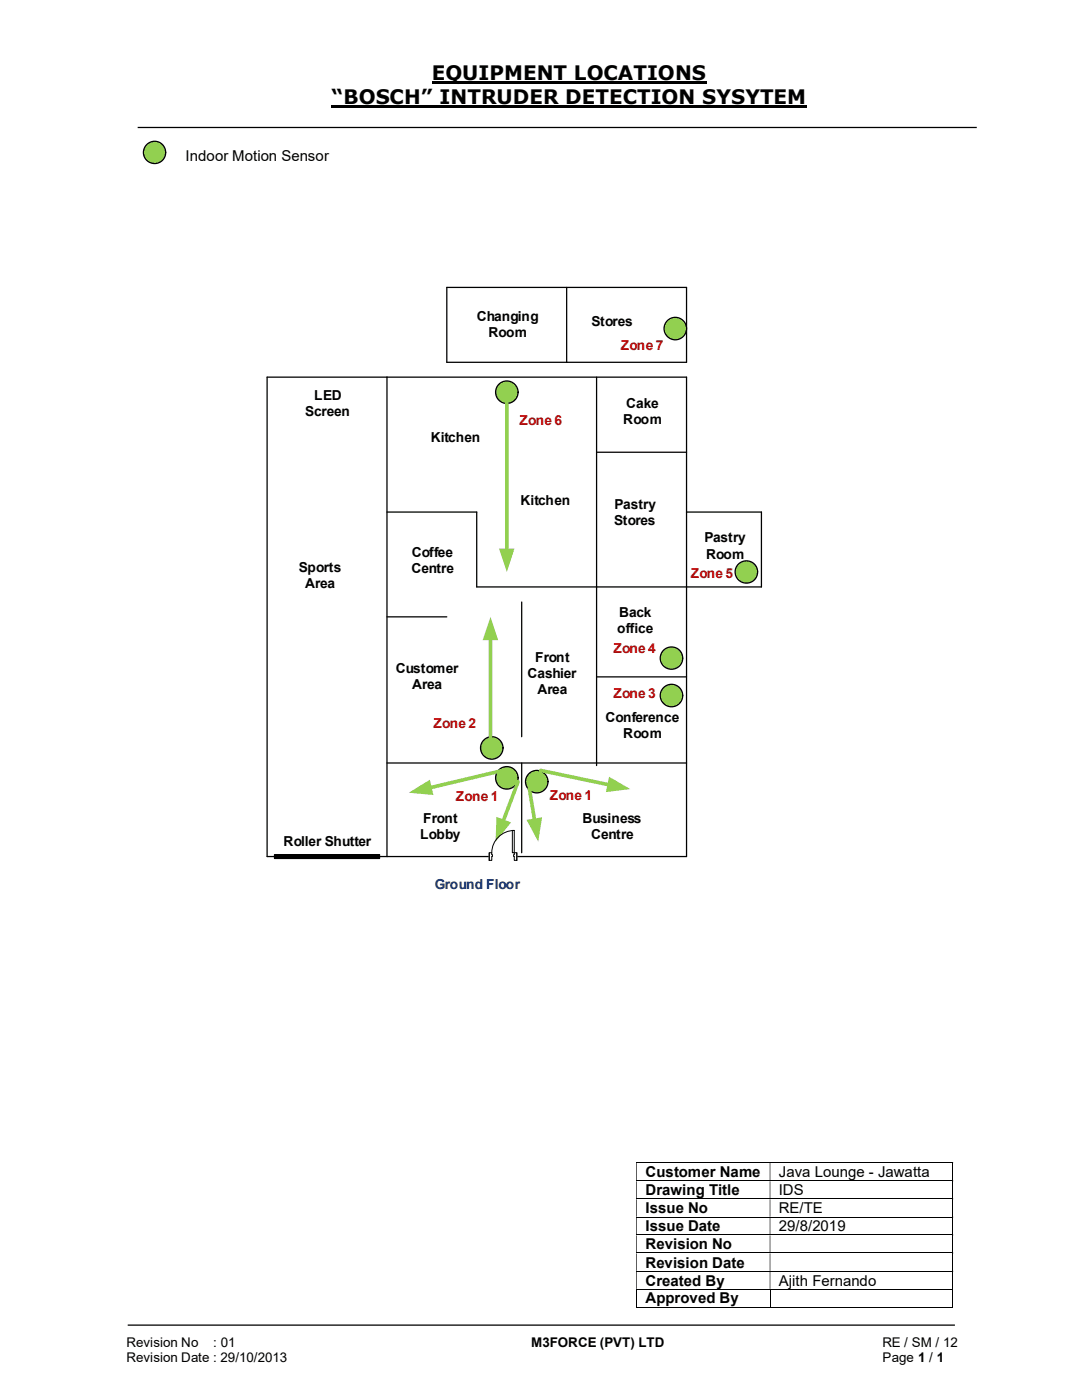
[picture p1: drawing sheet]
<svg xmlns="http://www.w3.org/2000/svg" width="216mm" height="279mm" viewBox="0 0 216 279" stroke-linecap="round" stroke-linejoin="round" font-family="sans-serif">
<path d="M86.1 16.5h54.9M66.2 21.3h94.8" fill="none" stroke="#000" stroke-width=".42"/>
<path d="M27.5 25.4h167.4M25.5 264.5h165" fill="none" stroke="#000" stroke-width=".25"/>
<g fill="none" stroke="#000" stroke-width=".2">
<path d="M127 232.1h63M127 235.7h63M127 239.3h63M190.1 232.1v3.5M190.1 235.8v3.4M190.1 239.4v3.4M127 242.9h63M127 246.5h63M127 250.1h63M127 253.7h63M127 257.3h63M127 257.3v3.7"/>
<path d="M153.6 257.3v3.7M190.1 243v3.4M190.1 246.5v3.5M190.1 250.1v3.5M190.1 253.8v3.4M190.1 257.3v3.7M127 260.9h26.6M153.7 260.9h36.3"/>
</g>
<g fill="#000">
<path d="M190 232h.2v.1h-.2zM127 232.1h.1v3.5h-.1zM153.6 232.1h.1v3.5h-.1z" fill-rule="evenodd"/>
<path d="M190 235.6h.2v.2h-.2zM127 235.8h.1v3.4h-.1zM153.6 235.8h.1v3.4h-.1z" fill-rule="evenodd"/>
<path d="M190 239.2h.2v.2h-.2zM127 239.4h.1v3.4h-.1zM153.6 239.4h.1v3.4h-.1z" fill-rule="evenodd"/>
<path d="M190 242.8h.2v.2h-.2zM127 243h.1v3.4h-.1zM153.6 243h.1v3.4h-.1z" fill-rule="evenodd"/>
<path d="M190 246.4h.2v.1h-.2zM127 246.5h.1v3.5h-.1zM153.6 246.5h.1v3.5h-.1z" fill-rule="evenodd"/>
<path d="M190 250h.2v.1h-.2zM127 250.1h.1v3.5h-.1zM153.6 250.1h.1v3.5h-.1z" fill-rule="evenodd"/>
<path d="M190 253.6h.2v.2h-.2zM127 253.8h.1v3.4h-.1zM153.6 253.8h.1v3.4h-.1z" fill-rule="evenodd"/>
</g>
<path d="M190 257.2h.2v.1h-.2zM190 260.8h.2v.2h-.2z" fill="#000"/>
<circle cx="30.8" cy="30.4" r="2.22" fill="#92d050"/>
<g fill="none" stroke="#000" stroke-width=".25">
<path d="M113.1 57.4v14.9h23.9v-14.9M77.2 75.3v95.6M119 75.3v77.5M119 90.3h18M95.1 102.2v14.9h56.8v-14.9h-14.9M137 117.1v-41.8h-83.7v95.6h83.7M77.2 123.1h12M104.1 120.1v26.9M119 135.1h18M104.1 152.3v17.9M54.8 170.6h20.9v.7h-20.9z"/>
<circle cx="30.8" cy="30.4" r="2.22"/>
</g>
<path d="M54.8 170.6h20.9v.7h-20.9z" fill-rule="evenodd" fill="#000"/>
<circle cx="134.7" cy="65.6" r="2.24" fill="#92d050"/>
<circle cx="134.7" cy="65.6" r="2.24" fill="none" stroke="#000" stroke-width=".25"/>
<circle cx="98.1" cy="149.3" r="2.24" fill="#92d050"/>
<g fill="none" stroke="#000" stroke-width=".25">
<path d="M137 57.4h-47.8v14.9h23.9M77.2 102.2h17.9M137 117.1v53.8M77.2 152.3h59.8"/>
<circle cx="98.1" cy="149.3" r="2.24"/>
</g>
<circle cx="101.1" cy="78.3" r="2.25" fill="#92d050"/>
<circle cx="101.1" cy="78.3" r="2.25" fill="none" stroke="#000" stroke-width=".25"/>
<circle cx="148.9" cy="114.2" r="2.23" fill="#92d050"/>
<circle cx="148.9" cy="114.2" r="2.23" fill="none" stroke="#000" stroke-width=".25"/>
<circle cx="101.1" cy="155.2" r="2.25" fill="#92d050"/>
<circle cx="101.1" cy="155.2" r="2.25" fill="none" stroke="#000" stroke-width=".25"/>
<circle cx="134" cy="131.3" r="2.23" fill="#92d050"/>
<circle cx="134" cy="131.3" r="2.23" fill="none" stroke="#000" stroke-width=".25"/>
<circle cx="107.1" cy="156" r="2.24" fill="#92d050"/>
<circle cx="107.1" cy="156" r="2.24" fill="none" stroke="#000" stroke-width=".25"/>
<circle cx="134" cy="138.8" r="2.24" fill="#92d050"/>
<circle cx="134" cy="138.8" r="2.24" fill="none" stroke="#000" stroke-width=".25"/>
<path d="M97.9 127.4v19.7" fill="none" stroke="#92d050" stroke-width=".72"/>
<path d="M97.9 123.1l1.5 4.7h-3.1z" fill="#92d050"/>
<path d="M107.9 153.8l13.7 2.8" fill="none" stroke="#92d050" stroke-width=".72"/>
<path d="M121.5 155l4.3 2.5-4.9 .6z" fill="#92d050"/>
<path d="M105.6 157.4l1.1 6.3" fill="none" stroke="#92d050" stroke-width=".72"/>
<path d="M105.1 163.6l3.1-.5-.8 4.9z" fill="#92d050"/>
<path d="M103.4 156l-3 8" fill="none" stroke="#92d050" stroke-width=".72"/>
<path d="M99.1 163l2.9 1.1-3.1 3.9z" fill="#92d050"/>
<path d="M100.4 153.8l-14.7 3.4" fill="none" stroke="#92d050" stroke-width=".72"/>
<path d="M81.6 158.2l4.2-2.6 .7 3.1z" fill="#92d050"/>
<path d="M101.1 80.5v29.4" fill="none" stroke="#92d050" stroke-width=".72"/>
<path d="M99.6 109.5h3.1l-1.6 4.6z" fill="#92d050"/>
<path d="M97.6 170.1h5.5v1.6h-5.5z" fill="#fff"/>
<path d="M97.6 170.1h5.5v1.6h-5.5z" fill="none" stroke="#fff" stroke-width=".2"/>
<path d="M102.6 170.2v1.5h.5v-1.5zM97.6 170.2h.5v1.5h-.5z" fill-rule="evenodd" fill="#fff"/>
<path d="M98.1 170.6v-.4h-.5v1.5h.5v-.8M102.6 170.6v-.4h.5v1.5h-.5v-.8" fill="none" stroke="#000" stroke-width=".2"/>
<path d="M102.5 170.6v.3h.1v-.3zM98.1 170.6h.2v.3h-.2z" fill-rule="evenodd" fill="#fff"/>
<path d="M97.6 170.2v1.5M98.1 170.6h.2v.3h-.2M102.6 165.7a4.5 4.5 0 0 0-4.5 4.5M102.6 170.6h-.1v.3h.1M103.1 170.2v1.5" fill="none" stroke="#000" stroke-width=".2"/>
<path d="M102.2 165.7h.4v4.5h-.4z" fill-rule="evenodd" fill="#fff"/>
<path d="M102.2 165.7h.4v4.5h-.4z" fill="none" stroke="#000" stroke-width=".2"/>
<g font-size="4">
<text x="86.1" y="16">EQUIPMENT LOCATIONS</text>
<text x="66.2" y="20.8">“BOSCH” INTRUDER DETECTION SYSYTEM</text>
</g>
<g font-size="3">
<text x="37" y="32.1">Indoor Motion Sensor</text>
<text x="128.8" y="234.9">Customer Name</text>
<text x="128.8" y="238.5">Drawing Title</text>
<text x="155.4" y="234.9">Java Lounge - Jawatta</text>
<text x="155.4" y="238.5">IDS</text>
<text x="128.8" y="242.1">Issue No</text>
<text x="128.8" y="245.7">Issue Date</text>
<text x="155.4" y="242.1">RE/TE</text>
<text x="155.4" y="245.7">29/8/2019</text>
<text x="128.8" y="249.3">Revision No</text>
<text x="128.8" y="253">Revision Date</text>
<text x="128.8" y="256.6">Created By</text>
<text x="155.4" y="256.6">Ajith Fernando</text>
<text x="128.8" y="260.1">Approved By</text>
</g>
<g font-size="2.7">
<text x="95.1" y="64.1">Changing</text>
<text x="118" y="65">Stores</text>
<text x="97.5" y="67.4">Room</text>
<text x="60.9" y="83">Screen</text>
<text x="62.7" y="79.8">LED</text>
<text x="125" y="81.4">Cake</text>
<text x="85.9" y="88.2">Kitchen</text>
<text x="124.4" y="84.5">Room</text>
<text x="103.9" y="100.9">Kitchen</text>
<text x="122.6" y="101.5">Pastry</text>
<text x="122.6" y="104.7">Stores</text>
<text x="82.2" y="111.3">Coffee</text>
<text x="140.6" y="108.2">Pastry</text>
<text x="140.9" y="111.5">Room</text>
<text x="59.6" y="114.2">Sports</text>
<text x="60.9" y="117.4">Area</text>
<text x="82.1" y="114.4">Centre</text>
<text x="123.5" y="123.2">Back</text>
<text x="123.1" y="126.4">office</text>
<text x="79" y="134.4">Customer</text>
<text x="82.2" y="137.6">Area</text>
<text x="105.3" y="135.3">Cashier</text>
<text x="106.8" y="132">Front</text>
<text x="107.2" y="138.4">Area</text>
<text x="120.8" y="144.1">Conference</text>
<text x="124.4" y="147.3">Room</text>
<text x="83.9" y="167.5">Lobby</text>
<text x="84.5" y="164.3">Front</text>
<text x="116.2" y="164.3">Business</text>
<text x="117.9" y="167.5">Centre</text>
<text x="56.6" y="168.9">Roller Shutter</text>
<text x="25.2" y="268.8">Revision No</text>
<text x="42.6" y="268.8">: 01</text>
<text x="106" y="268.8">M3FORCE (PVT) LTD</text>
<text x="176.1" y="268.8">RE / SM / 12</text>
<text x="25.2" y="271.8">Revision Date : 29/10/2013</text>
<text x="176.1" y="271.8">Page 1 / 1</text>
</g>
<g font-size="2.7" fill="#c00000">
<text x="123.9" y="69.9">Zone 7</text>
<text x="103.7" y="84.8">Zone 6</text>
<text x="137.8" y="115.4">Zone 5</text>
<text x="122.4" y="130.3">Zone 4</text>
<text x="122.4" y="139.3">Zone 3</text>
<text x="86.5" y="145.3">Zone 2</text>
<text x="91" y="159.9">Zone 1</text>
<text x="109.7" y="159.6">Zone 1</text>
</g>
<text font-size="2.7" fill="#002060" x="86.8" y="177.5">Ground Floor</text>
</svg>
